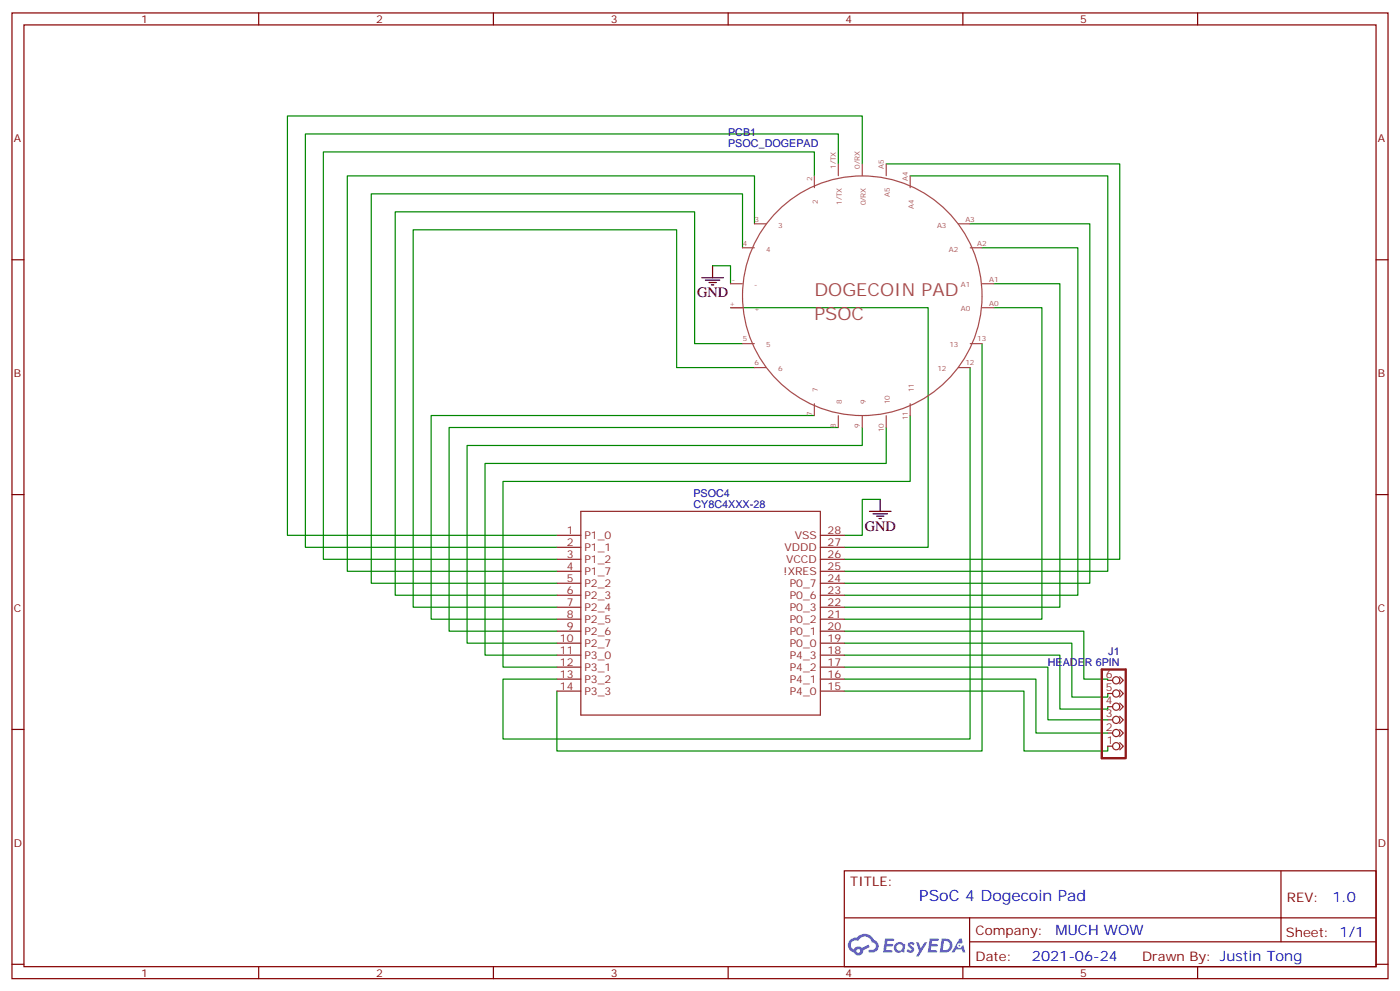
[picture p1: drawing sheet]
<svg xmlns="http://www.w3.org/2000/svg" width="412mm" height="292mm" viewBox="0 0 412 292" stroke-linecap="round" stroke-linejoin="round" font-family="sans-serif">
<g fill="none" stroke="#870000" stroke-width=".35">
<path d="M3.5 3.8h405.4v284.3h-405.4zM7.1 7.3h398.2v277.3h-398.2zM76.2 3.8v3.5M145.3 3.8v3.5M214.5 3.8v3.5M283.6 3.8v3.5M352.8 3.8v3.5M3.5 76.5h3.6M405.3 76.5h3.6M3.5 145.6h3.6M405.3 145.6h3.6M3.5 214.8h3.6"/>
<path d="M405.3 214.8h3.6M248.7 256.4h156.6v28.2h-156.6zM377.3 256.4v20.9M248.7 270.2h156.5M285.6 277.3h119.6M285.6 270.2v14.2M3.5 283.9h3.6M76.2 284.6v3.5M145.3 284.6v3.5M214.5 284.6v3.5M283.6 284.6v3.5M352.8 284.6v3.5"/>
<path d="M405.3 283.9h3.6"/>
</g>
<g fill="#5487ff">
<path d="M267.7 277.6a1.22 1.22 0 0 1 1.7 .2l-.4 .6a.47 .47 0 0 0-.3-.4 .47 .47 0 0 0-.5 .2l.1 .2a1.14 1.14 0 0 1 .8 1.8 1.14 1.14 0 0 1-1.9 0l-.2-.2 .5-.6 .7 .5a.29 .29 0 0 0 .3-.3 .29 .29 0 0 0-.2-.3 1.04 1.04 0 0 1-.6-1.7z"/>
<path d="M260.7 276.3h2.4l.3 .2-.2 .5-1.8 .1-.1 .8h1.5l.3 .4-.3 .4h-1.6l-.2 1.1h1.7l.2 .3-.2 .3-2.6 .1z"/>
<path d="M273.8 276.3h2.4l.3 .2-.1 .5-1.8 .1-.2 .8h1.6l.3 .4-.4 .4h-1.6l-.1 1.1h1.7l.2 .3-.2 .3-2.6 .1z"/>
<path d="M282.6 276.3h.7l.3 1.3-.6 .3a.69 .69 0 0 0-1 .3 .69 .69 0 0 0 .4 .9 .69 .69 0 0 0 .9-.6l.5-.2 .6 2.2h-.8l-.2-.9h-1.8l-.5 .9h-.8z"/>
<path d="M269.8 277.4h.8l.6 1.8 1.1-1.8h.9l-2.6 4.2h-.8l.9-1.5z"/>
<path d="M277.4 276.3l-.6 4.2h1.3a2.11 2.11 0 0 0 2.5-2.1 2.11 2.11 0 0 0-2.5-2.1zM278.1 277.1a1.39 1.39 0 0 1 1.7 1.4 1.39 1.39 0 0 1-1.8 1.3h-.3z"/>
<path d="M263.7 277.9a1.54 1.54 0 0 0-.1 2.2 1.54 1.54 0 0 0 2.2 .1l.6 .3 .3-2.3-.2-.3h-.4a1.49 1.49 0 0 0-2.4 0zM264 278.9a.94 .94 0 0 1 1.8 0 .94 .94 0 0 1-1.8 0z"/>
<path d="M250.4 276.7a2.18 2.18 0 0 0 1.1 3.7 1.44 1.44 0 0 0 1.6 .9 1.44 1.44 0 0 0 1.2-1.4l2-1.1-.5-.7-1.9 1a1.47 1.47 0 0 0-2.4 .4 1.39 1.39 0 0 1-.7-1.9 1.39 1.39 0 0 1 2-.5 2.12 2.12 0 0 1 2.2-1.3 2.12 2.12 0 0 1 1.9 1.7 1.14 1.14 0 0 1 1.1 1.4 1.14 1.14 0 0 1-1.7 .7 .43 .43 0 0 0-.5 .4 .43 .43 0 0 0 .4 .5 1.98 1.98 0 0 0 2.5-1.2 1.98 1.98 0 0 0-1.2-2.6 3.1 3.1 0 0 0-5.3-.6l-.9 .1zM252.3 280a.55 .55 0 0 1 1.1 0 .55 .55 0 0 1-1.1 0z"/>
<circle cx="282.6" cy="278.4" r=".26"/>
</g>
<g fill="none" stroke="#008700" stroke-width=".35">
<path d="M239.9 51.8v-7.1h-144.7v120h68.8M246.9 48.3v-8.9h-156.9v121.7h74M254 48.3v-14.2h-169.3v123.5h79.3M261.1 48.3h68.7v116.4h-81.1M268.1 51.8h58.2v116.4h-77.6M209.9 78.2h5.3v5.3M218.7 73v-15.9h-109.3v114.6h54.6M222.2 65.9v-14.1h-119.9v116.4h61.7M285.8 65.9h35.2v105.8h-72.3M289.3 73h28.2v102.3h-68.8M215.2 90.6h58.2v70.5h-24.7M292.8 90.6h14.1v91.7h-58.2"/>
<path d="M292.8 83.5h19.4v95.3h-63.5M218.7 101.2h-14.1v-38.8h-88.2v112.9h47.6M222.2 108.2h-22.9v-40.5h-77.6v111.1h42.3M285.8 108.2v109.4h-137.6v-17.6h15.8M289.3 101.2v119.9h-125.3v-17.6M239.9 122.3h-112.9v60h37M246.9 125.9h-114.6v59.9h31.7M254 125.9v5.3h-116.4v58.2h26.4M261.1 125.9v10.6h-118.2v56.4h21.1M268.1 122.3v19.4h-119.9v54.7h15.8M259.3 147h-5.3v10.6h-5.3M248.7 185.8h70.6v14.2h7v.3"/>
<path d="M248.7 189.4h67v15.8h10.6v-1M248.7 192.9h63.5v15.9h14.1v-.7M248.7 196.4h60v15.5h17.6M248.7 200h56.5v15.8h21.1M248.7 203.5h52.9v17.6h24.7v-1.4"/>
</g>
<g fill="none" stroke="#8c2424" stroke-width=".35">
<path d="M164 157.6h7.1M171.1 150.6h70.6v59.9h-70.6zM241.7 157.6h7M164 161.1h7.1M164 164.7h7.1M164 168.2h7.1M164 171.7h7.1M164 175.3h7.1M164 178.8h7.1M241.7 161.1h7M241.7 164.7h7M241.7 168.2h7"/>
<path d="M241.7 171.7h7M241.7 175.3h7M241.7 178.8h7M164 182.3h7.1M164 185.8h7.1M164 189.4h7.1M164 192.9h7.1M164 196.4h7.1M164 200h7.1M241.7 182.3h7M241.7 185.8h7M241.7 189.4h7"/>
<path d="M241.7 192.9h7M241.7 196.4h7M241.7 200h7M329.8 199.2l1.1 1.1-1.1 1.1M164 203.5h7.1M241.7 203.5h7M326.3 215.8h1.4M326.3 219.7h1.4M326.3 211.9h1.4M326.3 208.1h1.4M326.3 204.2h1.4M326.3 200.3h1.4"/>
<path d="M329.8 214.8l1.1 1-1.1 1.1M329.8 218.7l1.1 1-1.1 1.1M329.8 210.9l1.1 1-1.1 1.1M329.8 207l1.1 1.1-1.1 1M329.8 203.1l1.1 1.1-1.1 1"/>
<circle cx="328.8" cy="219.7" r="1.06"/>
<circle cx="328.8" cy="211.9" r="1.06"/>
<circle cx="328.8" cy="204.2" r="1.06"/>
<circle cx="328.8" cy="215.8" r="1.06"/>
<circle cx="328.8" cy="208.1" r="1.06"/>
<circle cx="328.8" cy="200.3" r="1.06"/>
</g>
<path d="M331.6 222.9v-25.8h-7v26.1h7" fill="none" stroke="#8c2424" stroke-width=".71"/>
<path d="M209.9 78.2v3.6M206.7 81.8h6.4M207.8 82.5h4.2M208.8 83.2h2.2M209.5 83.9h.8M256.1 150.6h6.4M257.2 151.3h4.2M258.2 152h2.1M258.9 152.7h.7M259.3 147v3.6" fill="none" stroke="#000" stroke-width=".35"/>
<g fill="none" stroke="#a64a4a" stroke-width=".35">
<path d="M239.9 51.8v3.5M246.9 48.3v3.4M254 48.3v3.4M261.1 48.3v3.4M268.1 51.8v3.5M218.7 73h3.5M222.2 65.9h3.5M282.3 65.9h3.5M285.8 73h3.5M215.2 90.6h3.5M215.2 83.5h3.5M289.3 87.1a35.3 35.3 0 0 0-52.2-31 35.3 35.3 0 0 0-2.2 60.6 35.3 35.3 0 0 0 54.3-27l.1-2.4"/>
<path d="M289.3 90.6h3.5M289.3 83.5h3.5M218.7 101.2h3.5M222.2 108.2h3.5M239.9 118.9v3.4M268.1 118.9v3.4M282.3 108.2h3.5M285.8 101.2h3.5M246.9 122.4v3.5M254 122.4v3.5M261.1 122.4v3.5"/>
</g>
<g font-size="5.3" fill="#a54b4b">
<text x="239.9" y="87.1">DOGECOIN PAD</text>
<text x="239.9" y="94.2">PSOC</text>
</g>
<text font-size="4.6" fill="#00f" x="270.8" y="265.4">PSoC 4 Dogecoin Pad</text>
<g font-size="4.2">
<text x="205.3" y="87.4">GND</text>
<text x="254.7" y="156.2">GND</text>
</g>
<g font-size="4.2" fill="#00f">
<text x="392.5" y="265.7">1.0</text>
<text x="310.9" y="275.2">MUCH WOW</text>
<text x="304" y="283">2021-06-24</text>
</g>
<g font-size="3.9" fill="#800">
<text x="250.5" y="261">TITLE:</text>
<text x="379.1" y="265.7">REV:</text>
<text x="287.4" y="275.2">Company:</text>
<text x="378.7" y="275.8">Sheet: 1/1</text>
<text x="287.4" y="282.9">Date:</text>
<text x="336.4" y="282.9">Drawn By: Justin Tong</text>
</g>
<g font-size="3.2" fill="#800">
<text x="41.6" y="6.8">1</text>
<text x="110.8" y="6.8">2</text>
<text x="179.9" y="6.8">3</text>
<text x="249.1" y="6.8">4</text>
<text x="318.2" y="6.8">5</text>
<text x="4.1" y="41.9">A</text>
<text x="405.9" y="41.9">A</text>
<text x="4.1" y="111.1">B</text>
<text x="405.9" y="111.1">B</text>
<text x="4.1" y="180.2">C</text>
<text x="405.9" y="180.2">C</text>
<text x="4.1" y="249.3">D</text>
<text x="405.9" y="249.3">D</text>
<text x="41.6" y="287.6">1</text>
<text x="110.8" y="287.6">2</text>
<text x="179.9" y="287.6">3</text>
<text x="249.1" y="287.6">4</text>
<text x="318.2" y="287.6">5</text>
</g>
<g font-size="3.2" fill="#000080">
<text x="214.5" y="40">PCB1</text>
<text x="214.5" y="43.2">PSOC_DOGEPAD</text>
<text x="204.3" y="149.5">CY8C4XXX-28</text>
<text x="204.3" y="146.3">PSOC4</text>
<text x="308.7" y="196.1">HEADER 6PIN</text>
<text x="326.5" y="192.8">J1</text>
</g>
<g font-size="3.2" fill="#8d2323">
<text x="167" y="157.3">1</text>
<text x="167" y="160.8">2</text>
<text x="172.2" y="158.7">P1_0</text>
<text x="234.1" y="158.7">VSS</text>
<text x="243.8" y="160.8">27</text>
<text x="243.8" y="157.3">28</text>
<text x="167" y="164.3">3</text>
<text x="167" y="167.9">4</text>
<text x="172.2" y="162.2">P1_1</text>
<text x="172.2" y="165.7">P1_2</text>
<text x="231.1" y="162.2">VDDD</text>
<text x="231.5" y="165.7">VCCD</text>
<text x="243.8" y="167.9">25</text>
<text x="243.8" y="164.3">26</text>
<text x="167" y="171.4">5</text>
<text x="172.2" y="169.3">P1_7</text>
<text x="172.2" y="172.8">P2_2</text>
<text x="230.8" y="169.3">!XRES</text>
<text x="232.6" y="172.8">P0_7</text>
<text x="243.8" y="171.4">24</text>
<text x="167" y="174.9">6</text>
<text x="167" y="178.4">7</text>
<text x="172.2" y="176.3">P2_3</text>
<text x="172.2" y="179.8">P2_4</text>
<text x="232.6" y="179.8">P0_3</text>
<text x="232.6" y="176.3">P0_6</text>
<text x="243.8" y="178.4">22</text>
<text x="243.8" y="174.9">23</text>
<text x="167" y="182">8</text>
<text x="167" y="185.5">9</text>
<text x="172.2" y="183.4">P2_5</text>
<text x="232.6" y="183.4">P0_2</text>
<text x="243.8" y="185.5">20</text>
<text x="243.8" y="182">21</text>
<text x="164.9" y="189">10</text>
<text x="172.2" y="186.9">P2_6</text>
<text x="172.2" y="190.4">P2_7</text>
<text x="232.6" y="190.4">P0_0</text>
<text x="232.6" y="186.9">P0_1</text>
<text x="243.8" y="189">19</text>
<text x="164.9" y="192.5">11</text>
<text x="164.9" y="196.1">12</text>
<text x="172.2" y="194">P3_0</text>
<text x="172.2" y="197.5">P3_1</text>
<text x="232.6" y="197.5">P4_2</text>
<text x="232.6" y="194">P4_3</text>
<text x="243.8" y="196.1">17</text>
<text x="243.8" y="192.5">18</text>
<text x="164.9" y="199.6">13</text>
<text x="164.9" y="203.1">14</text>
<text x="172.2" y="201">P3_2</text>
<text x="232.6" y="201">P4_1</text>
<text x="243.8" y="203.1">15</text>
<text x="243.8" y="199.6">16</text>
<text x="325.7" y="203.5">5</text>
<text x="325.7" y="199.6">6</text>
<text x="172.2" y="204.5">P3_3</text>
<text x="232.6" y="204.5">P4_0</text>
<text x="325.7" y="207.4">4</text>
<text x="325.7" y="215.1">2</text>
<text x="325.7" y="211.2">3</text>
<text x="326.1" y="219">1</text>
</g>
<g font-size="2.1" fill="#a54b4b">
<text x="239.2" y="53.2" transform="rotate(-90 239.2 53.2)">2</text>
<text x="246.2" y="49.7" transform="rotate(-90 246.2 49.7)">1/TX</text>
<text x="253.3" y="49.7" transform="rotate(-90 253.3 49.7)">0/RX</text>
<text x="260.4" y="49.7" transform="rotate(-90 260.4 49.7)">A5</text>
<text x="267.4" y="53.2" transform="rotate(-90 267.4 53.2)">A4</text>
<text x="262.1" y="58" transform="rotate(-90 262.1 58)">A5</text>
<text x="222.3" y="65.3">3</text>
<text x="240.9" y="60.1" transform="rotate(-90 240.9 60.1)">2</text>
<text x="248" y="60.3" transform="rotate(-90 248 60.3)">1/TX</text>
<text x="255" y="60.5" transform="rotate(-90 255 60.5)">0/RX</text>
<text x="269.2" y="61.6" transform="rotate(-90 269.2 61.6)">A4</text>
<text x="284.4" y="65.3">A3</text>
<text x="229.2" y="67">3</text>
<text x="276" y="67">A3</text>
<text x="218.8" y="72.3">4</text>
<text x="225.7" y="74.1">4</text>
<text x="279.5" y="74.1">A2</text>
<text x="287.9" y="72.3">A2</text>
<text x="215.6" y="82.9">-</text>
<text x="291.4" y="82.9">A1</text>
<text x="214.9" y="90">+</text>
<text x="222.1" y="84.6">-</text>
<text x="283.1" y="84.6">A1</text>
<text x="291.4" y="90">A0</text>
<text x="222.1" y="91.7">+</text>
<text x="283.1" y="91.7">A0</text>
<text x="218.8" y="100.5">5</text>
<text x="287.9" y="100.5">13</text>
<text x="222.3" y="107.6">6</text>
<text x="225.7" y="102.3">5</text>
<text x="279.6" y="102.3">13</text>
<text x="284.4" y="107.6">12</text>
<text x="229.2" y="109.3">6</text>
<text x="276.1" y="109.3">12</text>
<text x="240.9" y="115.5" transform="rotate(-90 240.9 115.5)">7</text>
<text x="248" y="119" transform="rotate(-90 248 119)">8</text>
<text x="255" y="119" transform="rotate(-90 255 119)">9</text>
<text x="262.1" y="119" transform="rotate(-90 262.1 119)">10</text>
<text x="269.2" y="115.5" transform="rotate(-90 269.2 115.5)">11</text>
<text x="239.2" y="122.4" transform="rotate(-90 239.2 122.4)">7</text>
<text x="246.2" y="125.9" transform="rotate(-90 246.2 125.9)">8</text>
<text x="253.3" y="125.9" transform="rotate(-90 253.3 125.9)">9</text>
<text x="267.4" y="123.7" transform="rotate(-90 267.4 123.7)">11</text>
<text x="260.4" y="127.2" transform="rotate(-90 260.4 127.2)">10</text>
</g>
</svg>
